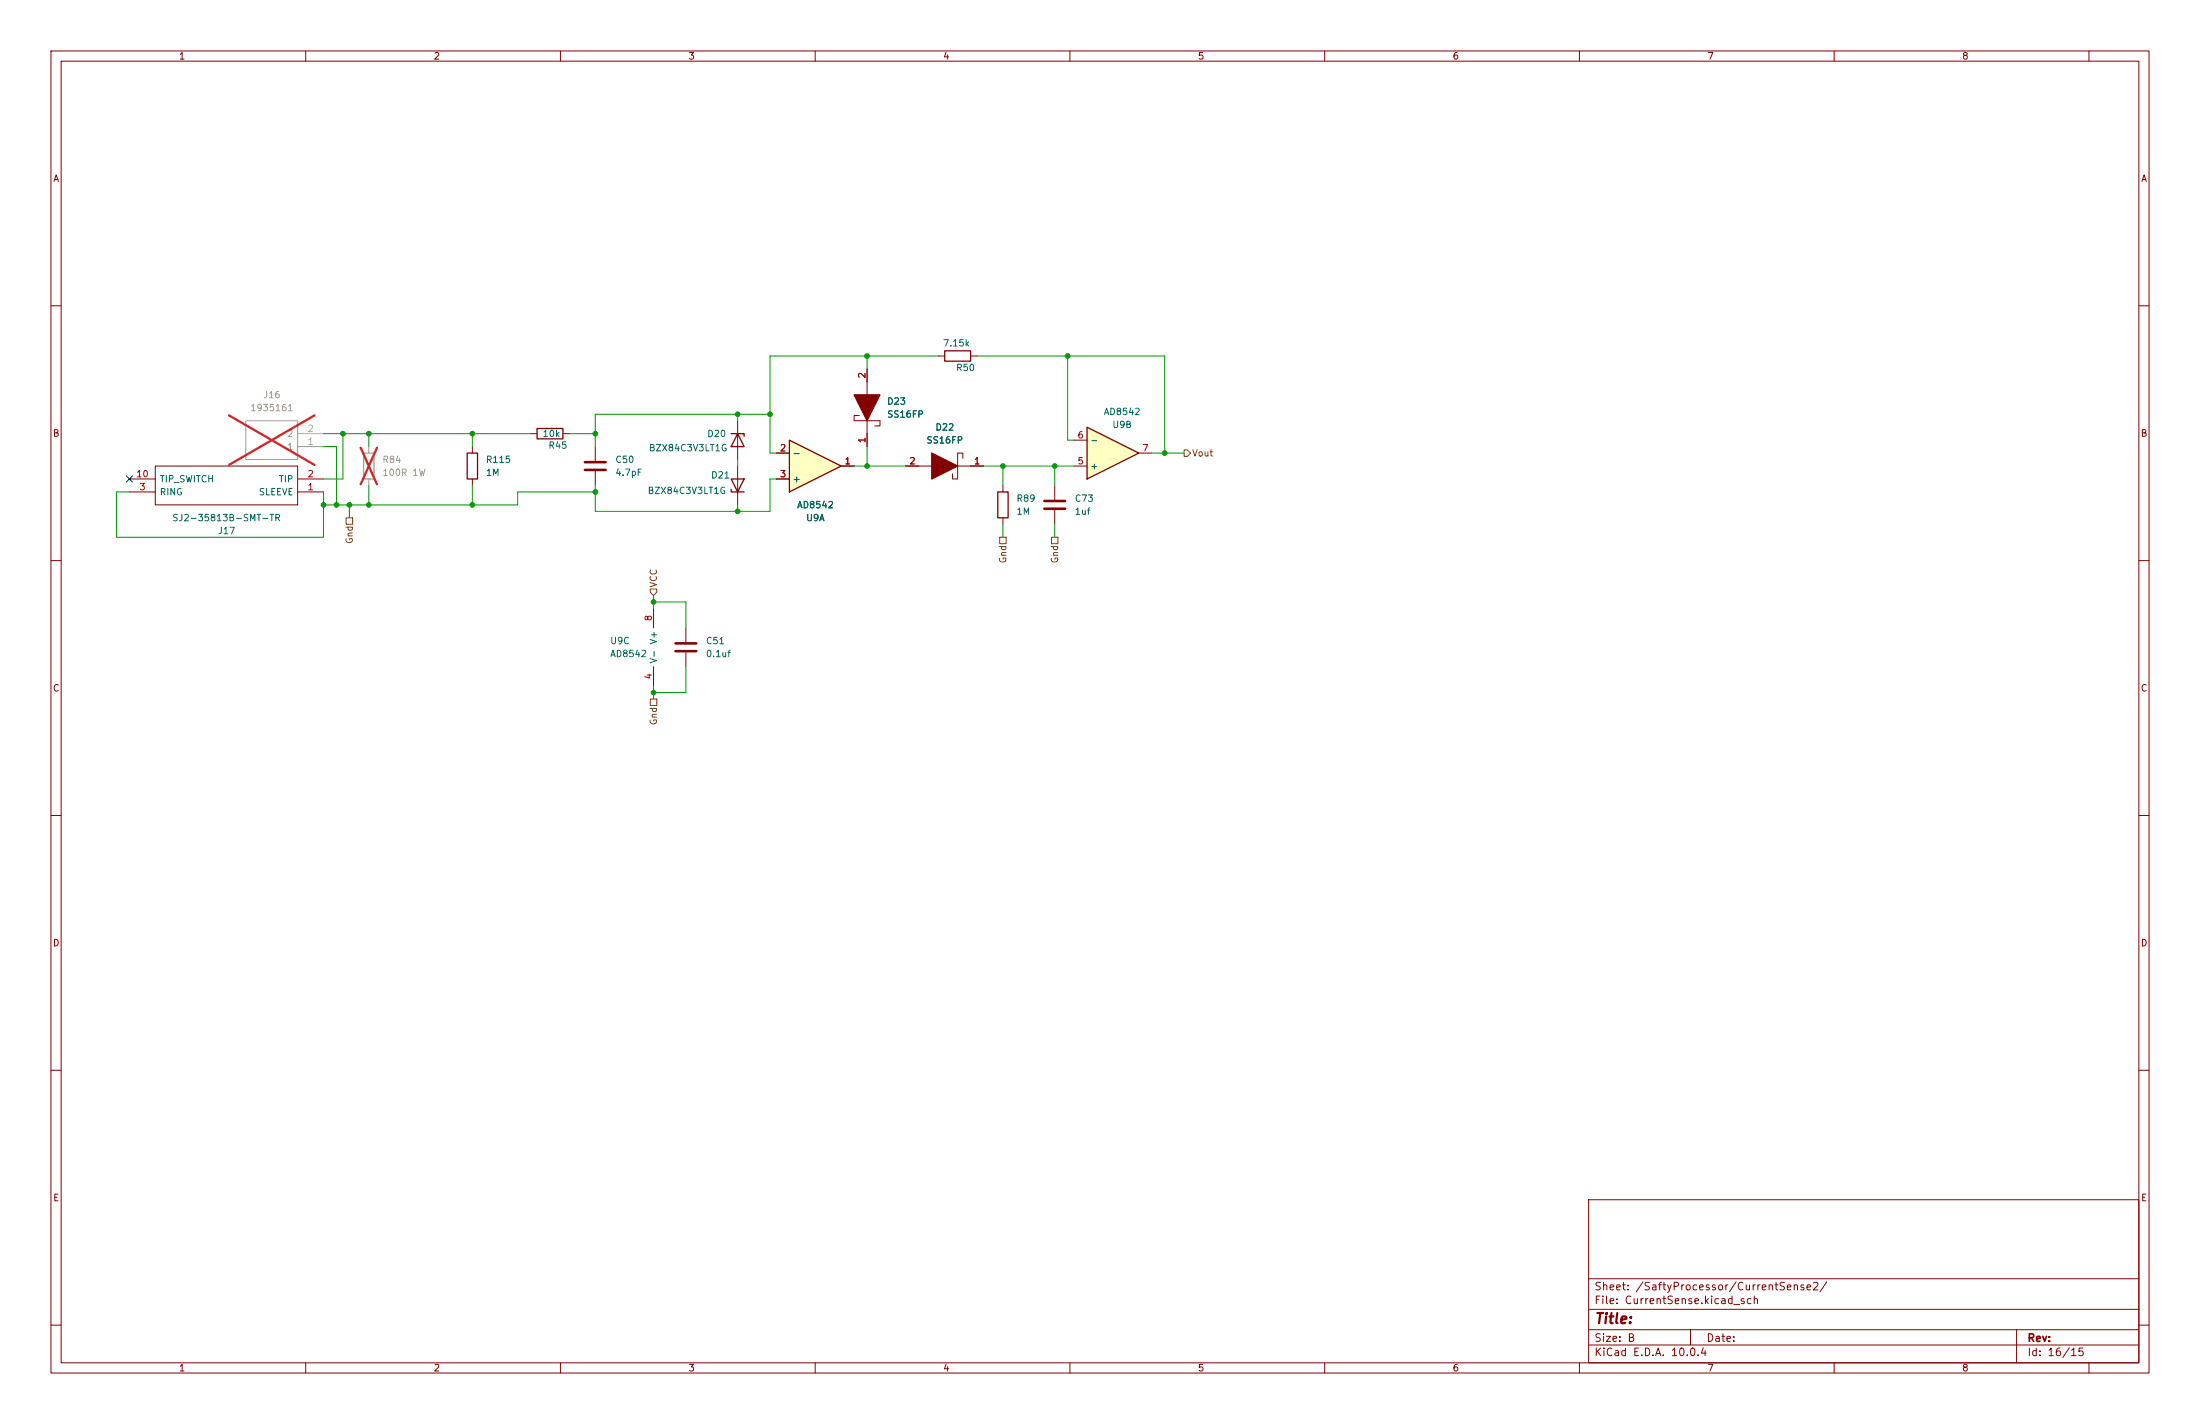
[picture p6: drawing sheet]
<svg xmlns="http://www.w3.org/2000/svg" width="432mm" height="279mm" viewBox="0 0 432 279" stroke-linecap="round" stroke-linejoin="round" font-family="sans-serif">
<g fill="none" stroke="#840000" stroke-width=".2">
<path d="M10 10h411.8v259.4h-411.8zM12 12h407.8v255.4h-407.8zM60 10v2M110 10v2M160 10v2M210 10v2M260 10v2M310 10v2M360 10v2M410 10v2M10 60h2M170.2 72.4v5.1"/>
<path d="M419.8 60h2M144.8 91.4v7.7M168.7 81.5h-1.1v1.1h5.1v1h-1M170.2 82.6v5M10 110h2M419.8 110h2M10 160h2M419.8 160h2M10 210h2M419.8 210h2M311.8 235.4h108v32h-108zM10 260h2"/>
<path d="M311.8 256.9h108M311.8 250.9h108M419.8 260h2M60 267.4v2M110 267.4v2M160 267.4v2M210 267.4v2M260 267.4v2M310 267.4v2M311.8 263.9h108M311.8 260.9h108M331.8 260.9v3"/>
<path d="M360 267.4v2M395.8 260.9v6.5M410 267.4v2"/>
</g>
<path d="M143.5 96v.5h2.5M143.5 94h2.5l-1.2 2.5z" fill="none" stroke="#840000" stroke-width=".25"/>
<path d="M71.4 88.9h2v5.1h-2z" fill="none" stroke="#a1a1a1" stroke-width=".25"/>
<path d="M72.4 87.6v1.3M72.4 94v1.3" fill="none" stroke="#a1a1a1" stroke-width=".2"/>
<path d="M70.8 87.9l3.2 7.1M74 87.9l-3.2 7.1" fill="none" stroke="#e12e31" stroke-width=".46"/>
<path d="M167.6 77.5h5.1l-2.5 5.1z" fill="#840000" stroke="#840000" stroke-width=".25"/>
<path d="M154.9 86.4l10.2 5-10.2 5.1z" fill="#ffffc2"/>
<path d="M91.7 88.9h2v5.1h-2zM105.4 84.1h5.1v2h-5.1zM143.5 85.1h2.5v.5M144.8 85.1l1.2 2.5h-2.5zM154.9 86.4l10.2 5-10.2 5.1z" fill="none" stroke="#840000" stroke-width=".25"/>
<g fill="none" stroke="#840000" stroke-width=".2">
<path d="M25.4 94h5.1M25.4 96.5h5.1M30.5 91.4h27.9v7.7h-27.9zM58.4 94h5.1M58.4 96.5h5.1M92.7 87.6v1.3M92.7 94v1.3M104.1 85.1h1.3M110.5 85.1h1.3M116.8 87.6v2.8M116.8 92.5v2.8M144.8 82.6v7.6"/>
<path d="M152.4 88.9h2.5M152.4 94h2.5M165.1 91.4h2.5M128.3 119.4v3.8M128.3 130.8v3.8M134.6 123.2v2.8M134.6 128v2.8"/>
</g>
<path d="M48.3 82.6h10.1v7.6h-10.1zM58.4 87.6h5.1M58.4 85.1h5.1" fill="none" stroke="#a1a1a1" stroke-width=".2"/>
<path d="M45 81.5l16.7 9.7M61.7 81.5l-16.7 9.7" fill="none" stroke="#e12e31" stroke-width=".46"/>
<path d="M114.8 90.7h4.1M114.8 92.2h4.1M132.6 126.2h4.1M132.6 127.8h4.1" fill="none" stroke="#840000" stroke-width=".51"/>
<path d="M213.4 83.8l10.1 5.1-10.1 5.1z" fill="#ffffc2"/>
<path d="M185.4 68.8h5.1v2.1h-5.1zM195.8 96.5h2.1v5.1h-2.1zM213.4 83.8l10.1 5.1-10.1 5.1z" fill="none" stroke="#840000" stroke-width=".25"/>
<g fill="none" stroke="#840000" stroke-width=".2">
<path d="M170.2 72.4v2.5M184.1 69.9h1.3M190.5 69.9h1.3M152.4 88.9h2.5M152.4 94h2.5M165.1 91.4h2.5M170.2 85.1v2.5M177.8 91.4h5.1M188 91.4h5M189 89.9v-1h-1v5.1h-1.1v-1M196.8 95.3v1.2M207 95.3v2.7"/>
<path d="M210.8 91.4h2.6M210.8 86.4h2.6M223.5 88.9h2.6M196.8 101.6v1.3M207 100.1v2.8"/>
</g>
<path d="M205 98.3h4M205 99.8h4" fill="none" stroke="#840000" stroke-width=".51"/>
<path d="M182.9 88.9l5.1 2.5-5.1 2.6z" fill="#840000" stroke="#840000" stroke-width=".25"/>
<path d="M232.4 88.3h.6l.7 .6-.7 .6h-.6zM67.9 101.6h1.3v1.3h-1.3zM127.6 115.6h1.3v.6l-.6 .6-.7-.6zM196.2 105.4h1.3v1.3h-1.3zM206.4 105.4h1.2v1.3h-1.2zM127.6 137.2h1.3v1.2h-1.3z" fill="none" stroke="#725600" stroke-width=".2"/>
<g fill="none" stroke="#009600" stroke-width=".2">
<path d="M170.2 69.9v2.5M184.1 69.9h-33v19h1.3M191.8 69.9h36.8v19M209.5 69.9v16.5h1.3M25.4 96.5h-2.5v8.9h40.6v-8.9M63.5 85.1h40.6M63.5 87.6h2.5v11.5M67.3 85.1v8.9h-3.8M68.6 99.1v2.5M72.4 85.1v2.5M72.4 95.3v3.8M92.7 85.1v2.5"/>
<path d="M92.7 95.3v3.8M111.8 85.1h5M116.8 96.5h-15.2v2.6h-38.1M144.8 81.3v1.3M144.8 90.2v1.2M144.8 99.1v1.2M151.1 81.3h-34.3v6.3M152.4 94h-1.3v6.3h-34.3v-5M167.6 91.4h10.2M170.2 87.6v3.8M193 91.4h17.8M196.8 91.4v3.9"/>
<path d="M207 91.4v3.9M226.1 88.9h6.3M128.3 118.1h6.3v5.1M128.3 116.8v2.6M196.8 102.9v2.5M207 102.9v2.5M128.3 134.6v2.6M134.6 130.8v5.1h-6.3"/>
</g>
<path d="M24.8 93.4l1.2 1.2M26 93.4l-1.2 1.2" fill="none" stroke="#000084" stroke-width=".2"/>
<g fill="#009600" stroke="#009600" stroke-width=".2">
<circle cx="66" cy="99.1" r=".46"/>
<circle cx="67.3" cy="85.1" r=".46"/>
<circle cx="72.4" cy="85.1" r=".46"/>
<circle cx="68.6" cy="99.1" r=".46"/>
<circle cx="63.5" cy="99.1" r=".46"/>
<circle cx="72.4" cy="99.1" r=".46"/>
<circle cx="170.2" cy="91.4" r=".46"/>
<circle cx="144.8" cy="81.3" r=".46"/>
<circle cx="151.1" cy="81.3" r=".46"/>
<circle cx="170.2" cy="69.9" r=".46"/>
<circle cx="144.8" cy="100.3" r=".46"/>
<circle cx="92.7" cy="99.1" r=".46"/>
<circle cx="92.7" cy="85.1" r=".46"/>
<circle cx="128.3" cy="118.1" r=".46"/>
<circle cx="116.8" cy="96.5" r=".46"/>
<circle cx="116.8" cy="85.1" r=".46"/>
<circle cx="128.3" cy="135.9" r=".46"/>
<circle cx="207" cy="91.4" r=".46"/>
<circle cx="196.8" cy="91.4" r=".46"/>
<circle cx="209.5" cy="69.9" r=".46"/>
<circle cx="228.6" cy="88.9" r=".46"/>
</g>
<text font-size="2" fill="#840000" x="312.8" y="260.2">Title:</text>
<g font-size="1.5" fill="#840000">
<text x="312.8" y="256.2">File: CurrentSense.kicad_sch</text>
<text x="312.8" y="253.5">Sheet: /SaftyProcessor/CurrentSense2/</text>
<text x="312.8" y="263.6">Size: B</text>
<text x="334.8" y="263.6">Date:</text>
<text x="397.8" y="263.6">Rev:</text>
<text x="312.8" y="266.4">KiCad E.D.A. 10.0.4</text>
<text x="397.8" y="266.4">Id: 16/15</text>
</g>
<g font-size="1.3" fill="#840000">
<text x="35" y="12">1</text>
<text x="85" y="12">2</text>
<text x="135" y="12">3</text>
<text x="185" y="12">4</text>
<text x="235" y="12">5</text>
<text x="285" y="12">6</text>
<text x="335" y="12">7</text>
<text x="385" y="12">8</text>
<text x="10.3" y="36">A</text>
<text x="420.1" y="36">A</text>
<text x="10.3" y="86">B</text>
<text x="420.1" y="86">B</text>
<text x="10.3" y="136">C</text>
<text x="420.1" y="136">C</text>
<text x="10.3" y="186">D</text>
<text x="420.1" y="186">D</text>
<text x="10.3" y="236">E</text>
<text x="420.1" y="236">E</text>
<text x="35" y="269.4">1</text>
<text x="85" y="269.4">2</text>
<text x="135" y="269.4">3</text>
<text x="185" y="269.4">4</text>
<text x="235" y="269.4">5</text>
<text x="285" y="269.4">6</text>
<text x="335" y="269.4">7</text>
<text x="385" y="269.4">8</text>
</g>
<g font-size="1.3" fill="#006464">
<text x="185" y="68.3">7.15k</text>
<text x="187.5" y="73.1">R50</text>
<text x="174" y="79.7">D23</text>
<text x="174" y="82.3">SS16FP</text>
<text x="216.5" y="81.7">AD8542</text>
<text x="106.4" y="86.1">10k</text>
<text x="107.5" y="88.3">R45</text>
<text x="127.3" y="88.9">BZX84C3V3LT1G</text>
<text x="138.7" y="86.1">D20</text>
<text x="155.4" y="89.9">-</text>
<text x="181.7" y="87.3">SS16FP</text>
<text x="183.5" y="84.8">D22</text>
<text x="213.9" y="87.3">-</text>
<text x="218.2" y="84.3">U9B</text>
<text x="31.2" y="95">TIP_SWITCH</text>
<text x="54.6" y="95">TIP</text>
<text x="95.3" y="91.1">R115</text>
<text x="95.3" y="93.7">1M</text>
<text x="120.7" y="91.1">C50</text>
<text x="120.7" y="93.7">4.7pF</text>
<text x="139.5" y="94.2">D21</text>
<text x="155.4" y="95">+</text>
<text x="213.9" y="92.4">+</text>
<text x="31.2" y="97.5">RING</text>
<text x="50.7" y="97.5">SLEEVE</text>
<text x="127" y="97.2">BZX84C3V3LT1G</text>
<text x="156.3" y="100">AD8542</text>
<text x="199.4" y="101.3">1M</text>
<text x="199.4" y="98.8">R89</text>
<text x="210.8" y="98.8">C73</text>
<text x="210.8" y="101.3">1uf</text>
<text x="33.7" y="102.6">SJ2-35813B-SMT-TR</text>
<text x="42.7" y="105.1">J17</text>
<text x="158.1" y="102.6">U9A</text>
<text x="119.6" y="126.7">U9C</text>
<text x="119.6" y="129.2">AD8542</text>
<text x="129.2" y="130.3" transform="rotate(-90 129.2 130.3)">V- V+</text>
<text x="138.4" y="129.2">0.1uf</text>
<text x="138.4" y="126.7">C51</text>
</g>
<g font-size="1.3" fill="#a90000">
<text x="170.2" y="74.4" transform="rotate(-90 170.2 74.4)">2</text>
<text x="153" y="88.9">2</text>
<text x="170.2" y="87.1" transform="rotate(-90 170.2 87.1)">1</text>
<text x="211.4" y="86.3">6</text>
<text x="224.1" y="88.9">7</text>
<text x="26.6" y="94">10</text>
<text x="60.3" y="94">2</text>
<text x="153" y="94">3</text>
<text x="165.7" y="91.4">1</text>
<text x="178.4" y="91.4">2</text>
<text x="191.1" y="91.4">1</text>
<text x="211.4" y="91.4">5</text>
<text x="27.2" y="96.5">3</text>
<text x="60.3" y="96.5">1</text>
<text x="128.2" y="122" transform="rotate(-90 128.2 122)">8</text>
<text x="128.2" y="133.4" transform="rotate(-90 128.2 133.4)">4</text>
</g>
<g font-size="1.3" fill="#989898">
<text x="49" y="81">1935161</text>
<text x="51.5" y="78.4">J16</text>
<text x="56.2" y="88.6">1</text>
<text x="56.2" y="86.1">2</text>
<text x="74.9" y="91.1">R84</text>
<text x="74.9" y="93.7">100R 1W</text>
</g>
<g font-size="1.3" fill="#aaa">
<text x="60.3" y="87.6">1</text>
<text x="60.3" y="85.1">2</text>
</g>
<g font-size="1.3" fill="#725600">
<text x="233.9" y="89.9">Vout</text>
<text x="69.6" y="106.8" transform="rotate(-90 69.6 106.8)">Gnd</text>
<text x="197.8" y="110.6" transform="rotate(-90 197.8 110.6)">Gnd</text>
<text x="208" y="110.6" transform="rotate(-90 208 110.6)">Gnd</text>
<text x="129.2" y="115.4" transform="rotate(-90 129.2 115.4)">VCC</text>
<text x="129.2" y="142.4" transform="rotate(-90 129.2 142.4)">Gnd</text>
</g>
</svg>
